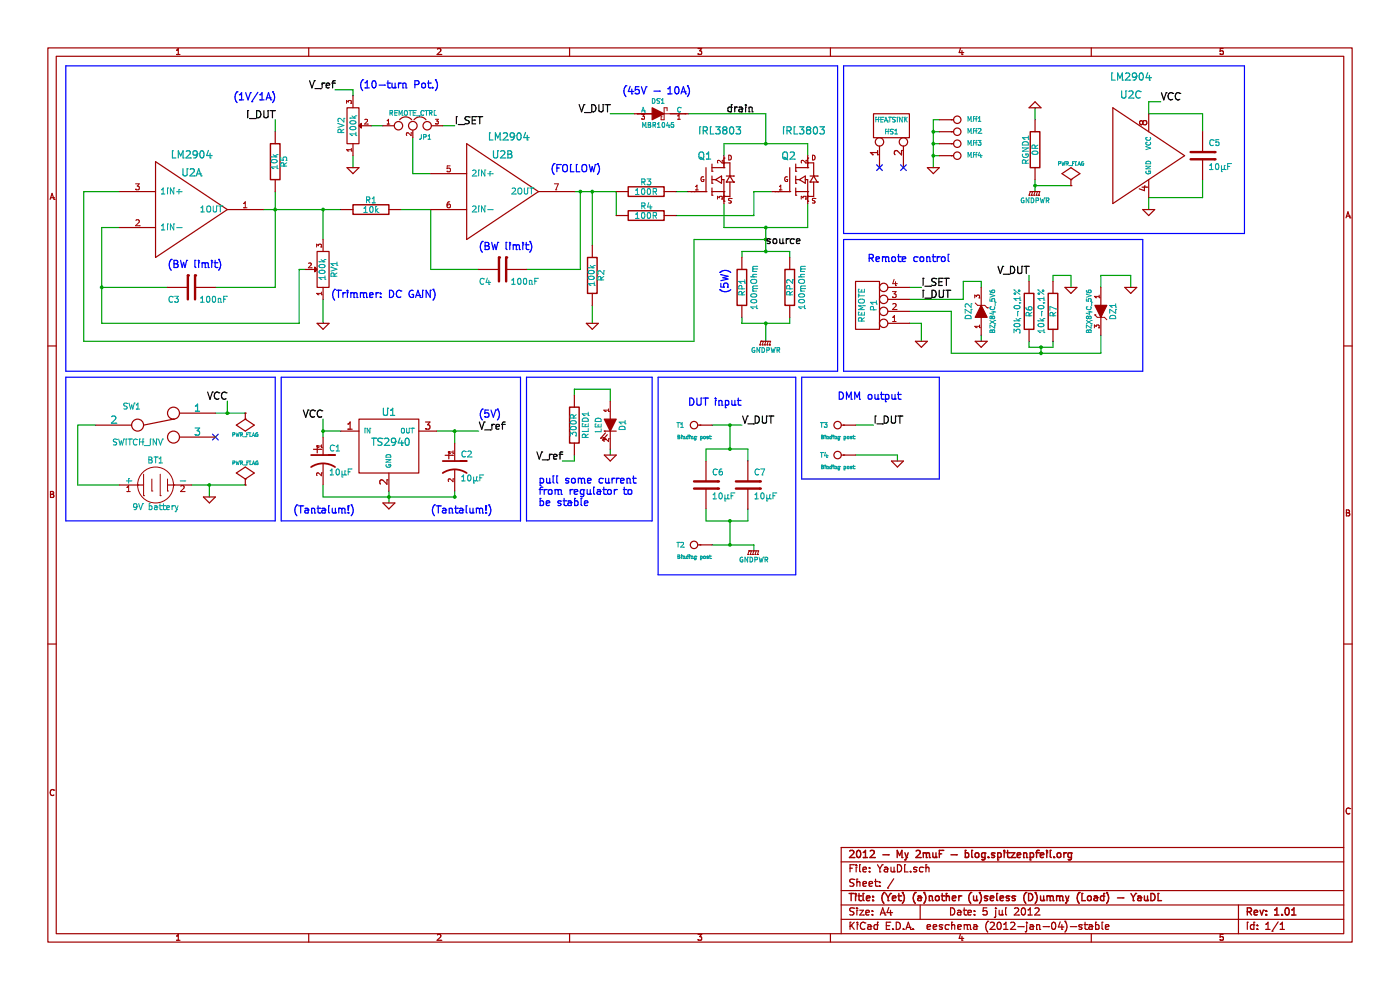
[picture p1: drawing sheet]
EESchema Schematic File Version 2  date Thu 05 Jul 2012 03:16:56 PM CEST
LIBS:my_parts
LIBS:power
LIBS:device
LIBS:transistors
LIBS:conn
LIBS:linear
LIBS:regul
LIBS:74xx
LIBS:cmos4000
LIBS:adc-dac
LIBS:memory
LIBS:xilinx
LIBS:special
LIBS:microcontrollers
LIBS:dsp
LIBS:microchip
LIBS:analog_switches
LIBS:motorola
LIBS:texas
LIBS:intel
LIBS:audio
LIBS:interface
LIBS:digital-audio
LIBS:philips
LIBS:display
LIBS:cypress
LIBS:siliconi
LIBS:opto
LIBS:atmel
LIBS:contrib
LIBS:valves
LIBS:YauDL-cache
EELAYER 25  0
EELAYER END
$Descr A4 11700 8267
encoding utf-8
Sheet 1 1
Title "(Yet) (a)nother (u)seless (D)ummy (Load) - YauDL"
Date "5 jul 2012"
Rev "1.01"
Comp "2012 - My 2muF - blog.spitzenpfeil.org"
Comment1 ""
Comment2 ""
Comment3 ""
Comment4 ""
$EndDescr
Wire Notes Line
	9550 3100 7050 3100
Wire Notes Line
	9550 3100 9550 2000
Wire Notes Line
	9550 2000 7050 2000
Wire Wire Line
	8200 2800 8200 2850
Wire Notes Line
	7050 2000 7050 3100
Wire Wire Line
	7600 2600 7950 2600
Wire Wire Line
	8600 2850 8600 2900
Wire Wire Line
	9200 2300 9450 2300
Wire Wire Line
	9200 2300 9200 2400
Wire Wire Line
	9200 2800 9200 2950
Wire Wire Line
	8800 2350 8800 2300
Wire Wire Line
	8600 2300 8600 2350
Wire Wire Line
	3700 1050 3800 1050
Wire Wire Line
	3600 1450 3450 1450
Wire Wire Line
	3450 1450 3450 1150
Connection ~ 2700 1750
Wire Wire Line
	2700 1750 2700 2000
Wire Wire Line
	7600 2400 7700 2400
Wire Wire Line
	5750 950  6400 950 
Wire Wire Line
	700  2850 5800 2850
Wire Wire Line
	700  2850 700  1600
Wire Wire Line
	700  1600 1000 1600
Wire Wire Line
	5650 1600 5750 1600
Connection ~ 6400 2000
Wire Wire Line
	6400 2000 5800 2000
Wire Wire Line
	6600 2150 6600 2100
Wire Wire Line
	6600 2100 6200 2100
Wire Wire Line
	6200 2100 6200 2150
Wire Wire Line
	6600 2650 6600 2700
Wire Wire Line
	6600 2700 6200 2700
Wire Wire Line
	6200 2700 6200 2650
Wire Wire Line
	6750 1700 6750 1900
Wire Wire Line
	6750 1900 6050 1900
Wire Wire Line
	6050 1900 6050 1700
Wire Wire Line
	4800 1600 5150 1600
Connection ~ 1900 3450
Wire Wire Line
	1900 3350 1900 3450
Wire Notes Line
	2350 4350 4350 4350
Wire Notes Line
	2350 4350 2350 3150
Wire Notes Line
	2350 3150 4350 3150
Wire Wire Line
	2700 3500 2700 3650
Connection ~ 1750 4050
Wire Wire Line
	2050 4050 1600 4050
Wire Wire Line
	800  3550 650  3550
Wire Wire Line
	650  3550 650  4050
Wire Wire Line
	650  4050 1000 4050
Wire Notes Line
	5450 3150 4400 3150
Wire Notes Line
	5450 3150 5450 4350
Wire Notes Line
	5450 4350 4400 4350
Wire Notes Line
	4400 4350 4400 3150
Wire Wire Line
	6250 3850 6250 3750
Wire Wire Line
	6250 3750 5900 3750
Wire Wire Line
	5900 3750 5900 3850
Wire Wire Line
	6250 4250 6250 4350
Wire Wire Line
	6250 4350 5900 4350
Wire Wire Line
	5900 4350 5900 4250
Wire Wire Line
	2200 1750 2850 1750
Wire Wire Line
	10050 1100 10050 950 
Wire Wire Line
	10050 950  9600 950 
Connection ~ 4850 1600
Wire Wire Line
	4850 1600 4850 2250
Wire Wire Line
	4850 2250 4400 2250
Connection ~ 4950 1600
Wire Wire Line
	4950 1600 4950 2050
Wire Wire Line
	4000 2250 3600 2250
Wire Wire Line
	3600 2250 3600 1750
Wire Wire Line
	2550 2250 2500 2250
Wire Wire Line
	2500 2250 2500 2700
Wire Wire Line
	2500 2700 850  2700
Connection ~ 2300 1750
Wire Wire Line
	850  2700 850  1900
Connection ~ 7800 1300
Wire Wire Line
	7800 1400 7800 1000
Connection ~ 7800 1200
Wire Wire Line
	7850 1200 7800 1200
Wire Wire Line
	4700 3850 4800 3850
Wire Wire Line
	4800 3850 4800 3800
Wire Wire Line
	5100 3350 5100 3250
Wire Wire Line
	5100 3250 4800 3250
Wire Wire Line
	4800 3250 4800 3300
Wire Notes Line
	4350 3150 4350 4350
Wire Notes Line
	7050 550  7050 1950
Wire Notes Line
	7850 3150 6700 3150
Wire Notes Line
	7850 3150 7850 4000
Wire Notes Line
	7850 4000 6700 4000
Wire Notes Line
	6700 4000 6700 3150
Wire Wire Line
	9600 1750 9600 1650
Wire Wire Line
	6300 4600 6300 4550
Wire Wire Line
	6300 4550 5950 4550
Wire Wire Line
	6400 950  6400 1200
Wire Wire Line
	2950 1300 2950 1400
Wire Wire Line
	8650 1600 8650 1500
Wire Wire Line
	2700 4150 3800 4150
Wire Wire Line
	2700 4150 2700 4050
Connection ~ 3800 4150
Wire Wire Line
	3800 4150 3800 4100
Connection ~ 3250 4150
Wire Wire Line
	3250 4200 3250 4100
Wire Wire Line
	3650 3600 4000 3600
Wire Wire Line
	3800 3700 3800 3600
Connection ~ 3800 3600
Wire Wire Line
	6050 1300 6050 1200
Wire Wire Line
	6050 1200 6750 1200
Wire Wire Line
	6750 1200 6750 1300
Connection ~ 6400 1200
Wire Wire Line
	850  1900 1000 1900
Wire Wire Line
	2950 800  2950 750 
Wire Wire Line
	2950 750  2800 750 
Wire Notes Line
	550  550  550  3100
Wire Wire Line
	6200 3550 5950 3550
Wire Wire Line
	8650 900  8650 1000
Wire Wire Line
	9600 950  9600 850 
Wire Wire Line
	9600 850  9700 850 
Wire Notes Line
	5500 3150 6650 3150
Wire Wire Line
	8650 1550 8950 1550
Connection ~ 8650 1550
Wire Wire Line
	7150 3800 7500 3800
Wire Wire Line
	7500 3800 7500 3850
Wire Wire Line
	7150 3550 7300 3550
Wire Wire Line
	5100 3750 5100 3800
Wire Wire Line
	7800 1000 7850 1000
Wire Wire Line
	7800 1300 7850 1300
Wire Wire Line
	7850 1100 7800 1100
Connection ~ 7800 1100
Wire Wire Line
	850  2400 1400 2400
Connection ~ 850  2400
Wire Wire Line
	1800 2400 2300 2400
Wire Wire Line
	2700 2700 2700 2500
Wire Wire Line
	4950 2550 4950 2700
Wire Notes Line
	7050 550  10400 550 
Wire Notes Line
	10400 550  10400 1950
Wire Notes Line
	10400 1950 7050 1950
Wire Wire Line
	9600 1650 10050 1650
Wire Wire Line
	10050 1650 10050 1500
Wire Wire Line
	3600 1750 3350 1750
Wire Notes Line
	5500 3150 5500 4800
Wire Notes Line
	5500 4800 6650 4800
Wire Notes Line
	6650 4800 6650 3150
Wire Wire Line
	6100 4350 6100 4550
Connection ~ 6100 4550
Connection ~ 6100 4350
Wire Wire Line
	6100 3550 6100 3750
Connection ~ 6100 3750
Connection ~ 6100 3550
Wire Wire Line
	1750 4050 1750 4150
Wire Notes Line
	550  4350 550  3150
Wire Notes Line
	550  4350 2300 4350
Wire Notes Line
	2300 4350 2300 3150
Wire Notes Line
	2300 3150 550  3150
Wire Wire Line
	2850 3600 2700 3600
Connection ~ 2700 3600
Wire Wire Line
	1800 3450 2050 3450
Wire Wire Line
	6450 1600 6300 1600
Wire Wire Line
	5150 1600 5150 1800
Wire Wire Line
	6300 1600 6300 1800
Connection ~ 6400 1900
Wire Wire Line
	6400 2700 6400 2850
Connection ~ 6400 2700
Wire Wire Line
	6400 2100 6400 1900
Connection ~ 6400 2100
Wire Wire Line
	5800 2000 5800 2850
Wire Wire Line
	6300 1800 5650 1800
Wire Notes Line
	550  550  7000 550 
Wire Notes Line
	7000 550  7000 3100
Wire Notes Line
	7000 3100 550  3100
Wire Wire Line
	5300 950  5100 950 
Wire Wire Line
	7600 2700 7700 2700
Wire Wire Line
	7700 2700 7700 2850
Wire Wire Line
	2300 2400 2300 1600
Wire Wire Line
	3100 1050 3200 1050
Wire Wire Line
	2300 1000 2300 1100
Wire Wire Line
	8800 2850 8800 2900
Wire Wire Line
	8800 2300 8950 2300
Wire Wire Line
	8950 2300 8950 2400
Wire Wire Line
	9450 2300 9450 2400
Wire Wire Line
	7950 2600 7950 2950
Wire Wire Line
	8800 2900 8600 2900
Wire Wire Line
	8700 2950 8700 2900
Connection ~ 8700 2950
Connection ~ 8700 2900
Wire Wire Line
	7600 2500 8050 2500
Wire Wire Line
	8050 2500 8050 2350
Wire Wire Line
	8050 2350 8200 2350
Wire Wire Line
	8200 2350 8200 2400
Wire Wire Line
	7950 2950 9200 2950
$Comp
L GND #PWR01
U 1 1
P 8200 2850
F 0 "#PWR01" H 8200 2850 30  0001 C CNN
F 1 "GND" H 8200 2780 30  0001 C CNN
	1    8200 2850
	1    0    0    -1  
$EndComp
$Comp
L MADW__ZENER_SOT23 DZ2
U 1 1
P 8200 2600
F 0 "DZ2" H 8200 2700 50  0000 C CNN
F 1 "BZX84C_5V6" H 8200 2500 40  0000 C CNN
	1    8200 2600
	0    -1   -1   0   
$EndComp
$Comp
L MADW__ZENER_SOT23 DZ1
U 1 1
P 9200 2600
F 0 "DZ1" H 9200 2700 50  0000 C CNN
F 1 "BZX84C_5V6" H 9200 2500 40  0000 C CNN
	1    9200 2600
	0    1    1    0   
$EndComp
Text Label 8600 2300 2    60   ~ 0
V_DUT
$Comp
L GND #PWR02
U 1 1
P 8950 2400
F 0 "#PWR02" H 8950 2400 30  0001 C CNN
F 1 "GND" H 8950 2330 30  0001 C CNN
	1    8950 2400
	1    0    0    -1  
$EndComp
$Comp
L R R6
U 1 1
P 8600 2600
F 0 "R6" V 8600 2600 50  0000 C CNN
F 1 "30k-0.1%" V 8700 2600 50  0000 C CNN
	1    8600 2600
	-1   0    0    1   
$EndComp
$Comp
L R R7
U 1 1
P 8800 2600
F 0 "R7" V 8800 2600 50  0000 C CNN
F 1 "10k-0.1%" V 8900 2600 50  0000 C CNN
	1    8800 2600
	-1   0    0    1   
$EndComp
$Comp
L GND #PWR03
U 1 1
P 9450 2400
F 0 "#PWR03" H 9450 2400 30  0001 C CNN
F 1 "GND" H 9450 2330 30  0001 C CNN
	1    9450 2400
	1    0    0    -1  
$EndComp
$Comp
L CONN_4 P1
U 1 1
P 7250 2550
F 0 "P1" V 7200 2550 50  0000 C CNN
F 1 "REMOTE" V 7300 2550 50  0000 C CNN
	1    7250 2550
	-1   0    0    1   
$EndComp
Text Label 3800 1050 0    60   ~ 0
I_SET
$Comp
L JUMPER3 JP1
U 1 1
P 3450 1050
F 0 "JP1" H 3500 950 40  0000 L CNN
F 1 "REMOTE_CTRL" H 3450 1150 40  0000 C CNN
	1    3450 1050
	1    0    0    -1  
$EndComp
Text Notes 7250 2200 0    60   ~ 0
Remote control
Text Label 7700 2500 0    60   ~ 0
I_DUT
Text Label 7700 2400 0    60   ~ 0
I_SET
$Comp
L GND #PWR04
U 1 1
P 7700 2850
F 0 "#PWR04" H 7700 2850 30  0001 C CNN
F 1 "GND" H 7700 2780 30  0001 C CNN
	1    7700 2850
	1    0    0    -1  
$EndComp
$Comp
L R R5
U 1 1
P 2300 1350
F 0 "R5" V 2380 1350 50  0000 C CNN
F 1 "10k" V 2300 1350 50  0000 C CNN
	1    2300 1350
	1    0    0    -1  
$EndComp
$Comp
L MADW__DIODESCH_TO-220 DS1
U 1 1
P 5500 950
F 0 "DS1" H 5500 1050 40  0000 C CNN
F 1 "MBR1045" H 5500 850 40  0000 C CNN
	1    5500 950 
	1    0    0    -1  
$EndComp
Text Notes 5200 800  0    60   ~ 0
(45V - 10A)
Text Label 5100 950  2    60   ~ 0
V_DUT
$Comp
L MADW__IRLZ34N Q1
U 1 1
P 5750 1600
F 0 "Q1" H 5950 1890 60  0000 R CNN
F 1 "IRL3803" H 6200 2100 60  0000 R CNN
	1    5750 1600
	1    0    0    -1  
$EndComp
$Comp
L R R4
U 1 1
P 5400 1800
F 0 "R4" V 5480 1800 50  0000 C CNN
F 1 "100R" V 5400 1800 50  0000 C CNN
	1    5400 1800
	0    -1   -1   0   
$EndComp
$Comp
L R R3
U 1 1
P 5400 1600
F 0 "R3" V 5480 1600 50  0000 C CNN
F 1 "100R" V 5400 1600 50  0000 C CNN
	1    5400 1600
	0    -1   -1   0   
$EndComp
$Comp
L CONN_2 HS1
U 1 1
P 7450 1050
F 0 "HS1" V 7400 1050 40  0000 C CNN
F 1 "HEATSINK" V 7500 1050 40  0000 C CNN
	1    7450 1050
	0    -1   -1   0   
$EndComp
$Comp
L PWR_FLAG #FLG05
U 1 1
P 2050 3450
F 0 "#FLG05" H 2050 3545 30  0001 C CNN
F 1 "PWR_FLAG" H 2050 3630 30  0000 C CNN
	1    2050 3450
	-1   0    0    1   
$EndComp
$Comp
L PWR_FLAG #FLG06
U 1 1
P 2050 4050
F 0 "#FLG06" H 2050 4145 30  0001 C CNN
F 1 "PWR_FLAG" H 2050 4230 30  0000 C CNN
	1    2050 4050
	1    0    0    -1  
$EndComp
NoConn ~ 1800 3650
$Comp
L SWITCH_INV SW1
U 1 1
P 1300 3550
F 0 "SW1" H 1100 3700 50  0000 C CNN
F 1 "SWITCH_INV" H 1150 3400 50  0000 C CNN
	1    1300 3550
	1    0    0    -1  
$EndComp
Text Notes 4500 4050 0    60   ~ 0
pull some current\nfrom regulator to\nbe stable
Text Notes 2450 4300 0    60   ~ 0
(Tantalum!)
Text Notes 3600 4300 0    60   ~ 0
(Tantalum!)
$Comp
L C C7
U 1 1
P 6250 4050
F 0 "C7" H 6300 4150 50  0000 L CNN
F 1 "10µF" H 6300 3950 50  0000 L CNN
	1    6250 4050
	1    0    0    -1  
$EndComp
$Comp
L C C6
U 1 1
P 5900 4050
F 0 "C6" H 5950 4150 50  0000 L CNN
F 1 "10µF" H 5950 3950 50  0000 L CNN
	1    5900 4050
	1    0    0    -1  
$EndComp
$Comp
L R R1
U 1 1
P 3100 1750
F 0 "R1" V 3180 1750 50  0000 C CNN
F 1 "10k" V 3100 1750 50  0000 C CNN
	1    3100 1750
	0    -1   -1   0   
$EndComp
$Comp
L C C5
U 1 1
P 10050 1300
F 0 "C5" H 10100 1400 50  0000 L CNN
F 1 "10µF" H 10100 1200 50  0000 L CNN
	1    10050 1300
	1    0    0    -1  
$EndComp
Text Notes 4000 2100 0    60   ~ 0
(BW limit)
$Comp
L C C4
U 1 1
P 4200 2250
F 0 "C4" V 4100 2350 50  0000 L CNN
F 1 "100nF" V 4100 1950 50  0000 L CNN
	1    4200 2250
	0    -1   -1   0   
$EndComp
$Comp
L GND #PWR07
U 1 1
P 7800 1400
F 0 "#PWR07" H 7800 1400 30  0001 C CNN
F 1 "GND" H 7800 1330 30  0001 C CNN
	1    7800 1400
	1    0    0    -1  
$EndComp
$Comp
L CONN_1 MH3
U 1 1
P 8000 1200
F 0 "MH3" H 8080 1200 40  0000 L CNN
F 1 "CONN_1" H 8000 1255 30  0001 C CNN
	1    8000 1200
	1    0    0    -1  
$EndComp
$Comp
L CONN_1 MH1
U 1 1
P 8000 1000
F 0 "MH1" H 8080 1000 40  0000 L CNN
F 1 "CONN_1" H 8000 1055 30  0001 C CNN
	1    8000 1000
	1    0    0    -1  
$EndComp
Text Label 1900 3350 2    60   ~ 0
VCC
Text Label 4700 3850 2    60   ~ 0
V_ref
$Comp
L GND #PWR08
U 1 1
P 5100 3800
F 0 "#PWR08" H 5100 3800 30  0001 C CNN
F 1 "GND" H 5100 3730 30  0001 C CNN
	1    5100 3800
	1    0    0    -1  
$EndComp
$Comp
L LED D1
U 1 1
P 5100 3550
F 0 "D1" H 5100 3650 50  0000 C CNN
F 1 "LED" H 5100 3450 50  0000 C CNN
	1    5100 3550
	0    1    1    0   
$EndComp
$Comp
L R RLED1
U 1 1
P 4800 3550
F 0 "RLED1" V 4900 3550 50  0000 C CNN
F 1 "300R" V 4800 3550 50  0000 C CNN
	1    4800 3550
	1    0    0    -1  
$EndComp
$Comp
L GND #PWR09
U 1 1
P 4950 2700
F 0 "#PWR09" H 4950 2700 30  0001 C CNN
F 1 "GND" H 4950 2630 30  0001 C CNN
	1    4950 2700
	1    0    0    -1  
$EndComp
$Comp
L TS2940 U1
U 1 1
P 3250 3750
F 0 "U1" H 3250 4050 60  0000 C CNN
F 1 "TS2940" H 3100 3800 60  0000 L CNN
	1    3250 3750
	1    0    0    -1  
$EndComp
Text Notes 1400 2250 0    60   ~ 0
(BW limit)
$Comp
L C C3
U 1 1
P 1600 2400
F 0 "C3" V 1500 2500 50  0000 L CNN
F 1 "100nF" V 1500 2100 50  0000 L CNN
	1    1600 2400
	0    -1   -1   0   
$EndComp
Text Label 6400 2050 0    60   ~ 0
source
Text Notes 6100 2450 1    60   ~ 0
(5W)
Text Notes 7000 3350 0    60   ~ 0
DMM output
Text Label 7300 3550 0    60   ~ 0
I_DUT
Text Label 2300 1000 2    60   ~ 0
I_DUT
Text Notes 3000 750  0    60   ~ 0
(10-turn Pot.)\n
$Comp
L GND #PWR010
U 1 1
P 7500 3850
F 0 "#PWR010" H 7500 3850 30  0001 C CNN
F 1 "GND" H 7500 3780 30  0001 C CNN
	1    7500 3850
	1    0    0    -1  
$EndComp
$Comp
L CONN_1 T4
U 1 1
P 7000 3800
F 0 "T4" H 7080 3800 40  0000 L CNN
F 1 "Binding post" H 7000 3900 30  0000 C CNN
	1    7000 3800
	-1   0    0    1   
$EndComp
$Comp
L CONN_1 T3
U 1 1
P 7000 3550
F 0 "T3" H 7080 3550 40  0000 L CNN
F 1 "Binding post" H 7000 3650 30  0000 C CNN
	1    7000 3550
	-1   0    0    1   
$EndComp
$Comp
L GND #PWR011
U 1 1
P 1750 4150
F 0 "#PWR011" H 1750 4150 30  0001 C CNN
F 1 "GND" H 1750 4080 30  0001 C CNN
	1    1750 4150
	1    0    0    -1  
$EndComp
$Comp
L BATTERY BT1
U 1 1
P 1300 4050
F 0 "BT1" H 1300 4250 50  0000 C CNN
F 1 "9V battery" H 1300 3860 50  0000 C CNN
	1    1300 4050
	1    0    0    -1  
$EndComp
$Comp
L PWR_FLAG #FLG012
U 1 1
P 8950 1550
F 0 "#FLG012" H 8950 1645 30  0001 C CNN
F 1 "PWR_FLAG" H 8950 1730 30  0000 C CNN
	1    8950 1550
	1    0    0    -1  
$EndComp
$Comp
L R R2
U 1 1
P 4950 2300
F 0 "R2" V 5030 2300 50  0000 C CNN
F 1 "100k" V 4950 2300 50  0000 C CNN
	1    4950 2300
	1    0    0    -1  
$EndComp
Text Notes 4000 3500 0    60   ~ 0
(5V)
Text Label 9700 850  0    60   ~ 0
VCC
$Comp
L GND #PWR013
U 1 1
P 9600 1750
F 0 "#PWR013" H 9600 1750 30  0001 C CNN
F 1 "GND" H 9600 1680 30  0001 C CNN
	1    9600 1750
	1    0    0    -1  
$EndComp
$Comp
L MADW__LM2904 U2
U 3 1
P 9500 1300
F 0 "U2" H 9450 1800 60  0000 C CNN
F 1 "LM2904" H 9450 1950 60  0000 C CNN
	3    9500 1300
	1    0    0    -1  
$EndComp
$Comp
L R RGND1
U 1 1
P 8650 1250
F 0 "RGND1" V 8730 1250 50  0000 C CNN
F 1 "0R" V 8650 1250 50  0000 C CNN
	1    8650 1250
	-1   0    0    1   
$EndComp
Text Label 6200 3550 0    60   ~ 0
V_DUT
$Comp
L CONN_1 MH4
U 1 1
P 8000 1300
F 0 "MH4" H 8080 1300 40  0000 L CNN
F 1 "CONN_1" H 8000 1355 30  0001 C CNN
	1    8000 1300
	1    0    0    -1  
$EndComp
$Comp
L CONN_1 MH2
U 1 1
P 8000 1100
F 0 "MH2" H 8080 1100 40  0000 L CNN
F 1 "CONN_1" H 8000 1155 30  0001 C CNN
	1    8000 1100
	1    0    0    -1  
$EndComp
$Comp
L GND #PWR014
U 1 1
P 2950 1400
F 0 "#PWR014" H 2950 1400 30  0001 C CNN
F 1 "GND" H 2950 1330 30  0001 C CNN
	1    2950 1400
	1    0    0    -1  
$EndComp
Text Label 2800 750  2    60   ~ 0
V_ref
Text Notes 4600 1450 0    60   ~ 0
(FOLLOW)
$Comp
L GND #PWR015
U 1 1
P 2700 2700
F 0 "#PWR015" H 2700 2700 30  0001 C CNN
F 1 "GND" H 2700 2630 30  0001 C CNN
	1    2700 2700
	1    0    0    -1  
$EndComp
Text Notes 3650 2500 2    60   ~ 0
(Trimmer: DC GAIN)
$Comp
L POT RV2
U 1 1
P 2950 1050
F 0 "RV2" H 2950 950 50  0000 C CNN
F 1 "100k" H 2950 1050 50  0000 C CNN
	1    2950 1050
	0    1    -1   0   
$EndComp
Text Notes 1950 850  0    60   ~ 0
(1V/1A)
$Comp
L POT RV1
U 1 1
P 2700 2250
F 0 "RV1" H 2700 2150 50  0000 C CNN
F 1 "100k" H 2700 2250 50  0000 C CNN
	1    2700 2250
	0    -1   -1   0   
$EndComp
Text Label 6300 950  2    60   ~ 0
drain
Text Notes 5750 3400 0    60   ~ 0
DUT input
$Comp
L GNDPWR #PWR016
U 1 1
P 6300 4600
F 0 "#PWR016" H 6300 4650 40  0001 C CNN
F 1 "GNDPWR" H 6300 4520 40  0000 C CNN
	1    6300 4600
	1    0    0    -1  
$EndComp
$Comp
L CONN_1 T1
U 1 1
P 5800 3550
F 0 "T1" H 5880 3550 40  0000 L CNN
F 1 "Binding post" H 5800 3650 30  0000 C CNN
	1    5800 3550
	-1   0    0    1   
$EndComp
$Comp
L CONN_1 T2
U 1 1
P 5800 4550
F 0 "T2" H 5880 4550 40  0000 L CNN
F 1 "Binding post" H 5800 4650 30  0000 C CNN
	1    5800 4550
	-1   0    0    1   
$EndComp
NoConn ~ 7550 1400
NoConn ~ 7350 1400
$Comp
L MADW__IRLZ34N Q2
U 1 1
P 6450 1600
F 0 "Q2" H 6650 1890 60  0000 R CNN
F 1 "IRL3803" H 6900 2100 60  0000 R CNN
	1    6450 1600
	1    0    0    -1  
$EndComp
$Comp
L GND #PWR017
U 1 1
P 8650 900
F 0 "#PWR017" H 8650 900 30  0001 C CNN
F 1 "GND" H 8650 830 30  0001 C CNN
	1    8650 900 
	-1   0    0    1   
$EndComp
$Comp
L GNDPWR #PWR018
U 1 1
P 8650 1600
F 0 "#PWR018" H 8650 1650 40  0001 C CNN
F 1 "GNDPWR" H 8650 1520 40  0000 C CNN
	1    8650 1600
	1    0    0    -1  
$EndComp
$Comp
L GNDPWR #PWR019
U 1 1
P 6400 2850
F 0 "#PWR019" H 6400 2900 40  0001 C CNN
F 1 "GNDPWR" H 6400 2770 40  0000 C CNN
	1    6400 2850
	1    0    0    -1  
$EndComp
$Comp
L R RP2
U 1 1
P 6600 2400
F 0 "RP2" V 6600 2400 50  0000 C CNN
F 1 "100mOhm" V 6500 2400 50  0000 C CNN
	1    6600 2400
	-1   0    0    1   
$EndComp
$Comp
L R RP1
U 1 1
P 6200 2400
F 0 "RP1" V 6200 2400 50  0000 C CNN
F 1 "100mOhm" V 6100 2400 50  0000 C CNN
	1    6200 2400
	-1   0    0    1   
$EndComp
$Comp
L CP1 C1
U 1 1
P 2700 3850
F 0 "C1" H 2750 3950 50  0000 L CNN
F 1 "10µF" H 2750 3750 50  0000 L CNN
	1    2700 3850
	1    0    0    -1  
$EndComp
$Comp
L CP1 C2
U 1 1
P 3800 3900
F 0 "C2" H 3850 4000 50  0000 L CNN
F 1 "10µF" H 3850 3800 50  0000 L CNN
	1    3800 3900
	1    0    0    -1  
$EndComp
$Comp
L MADW__LM2904 U2
U 2 1
P 4100 1600
F 0 "U2" H 4200 1900 60  0000 C CNN
F 1 "LM2904" H 4250 2050 60  0000 C CNN
	2    4100 1600
	1    0    0    -1  
$EndComp
Text Label 4000 3600 0    60   ~ 0
V_ref
Text Label 2700 3500 2    60   ~ 0
VCC
$Comp
L GND #PWR020
U 1 1
P 3250 4200
F 0 "#PWR020" H 3250 4200 30  0001 C CNN
F 1 "GND" H 3250 4130 30  0001 C CNN
	1    3250 4200
	1    0    0    -1  
$EndComp
$Comp
L MADW__LM2904 U2
U 1 1
P 1500 1750
F 0 "U2" H 1600 2050 60  0000 C CNN
F 1 "LM2904" H 1600 2200 60  0000 C CNN
	1    1500 1750
	1    0    0    -1  
$EndComp
$EndSCHEMATC
